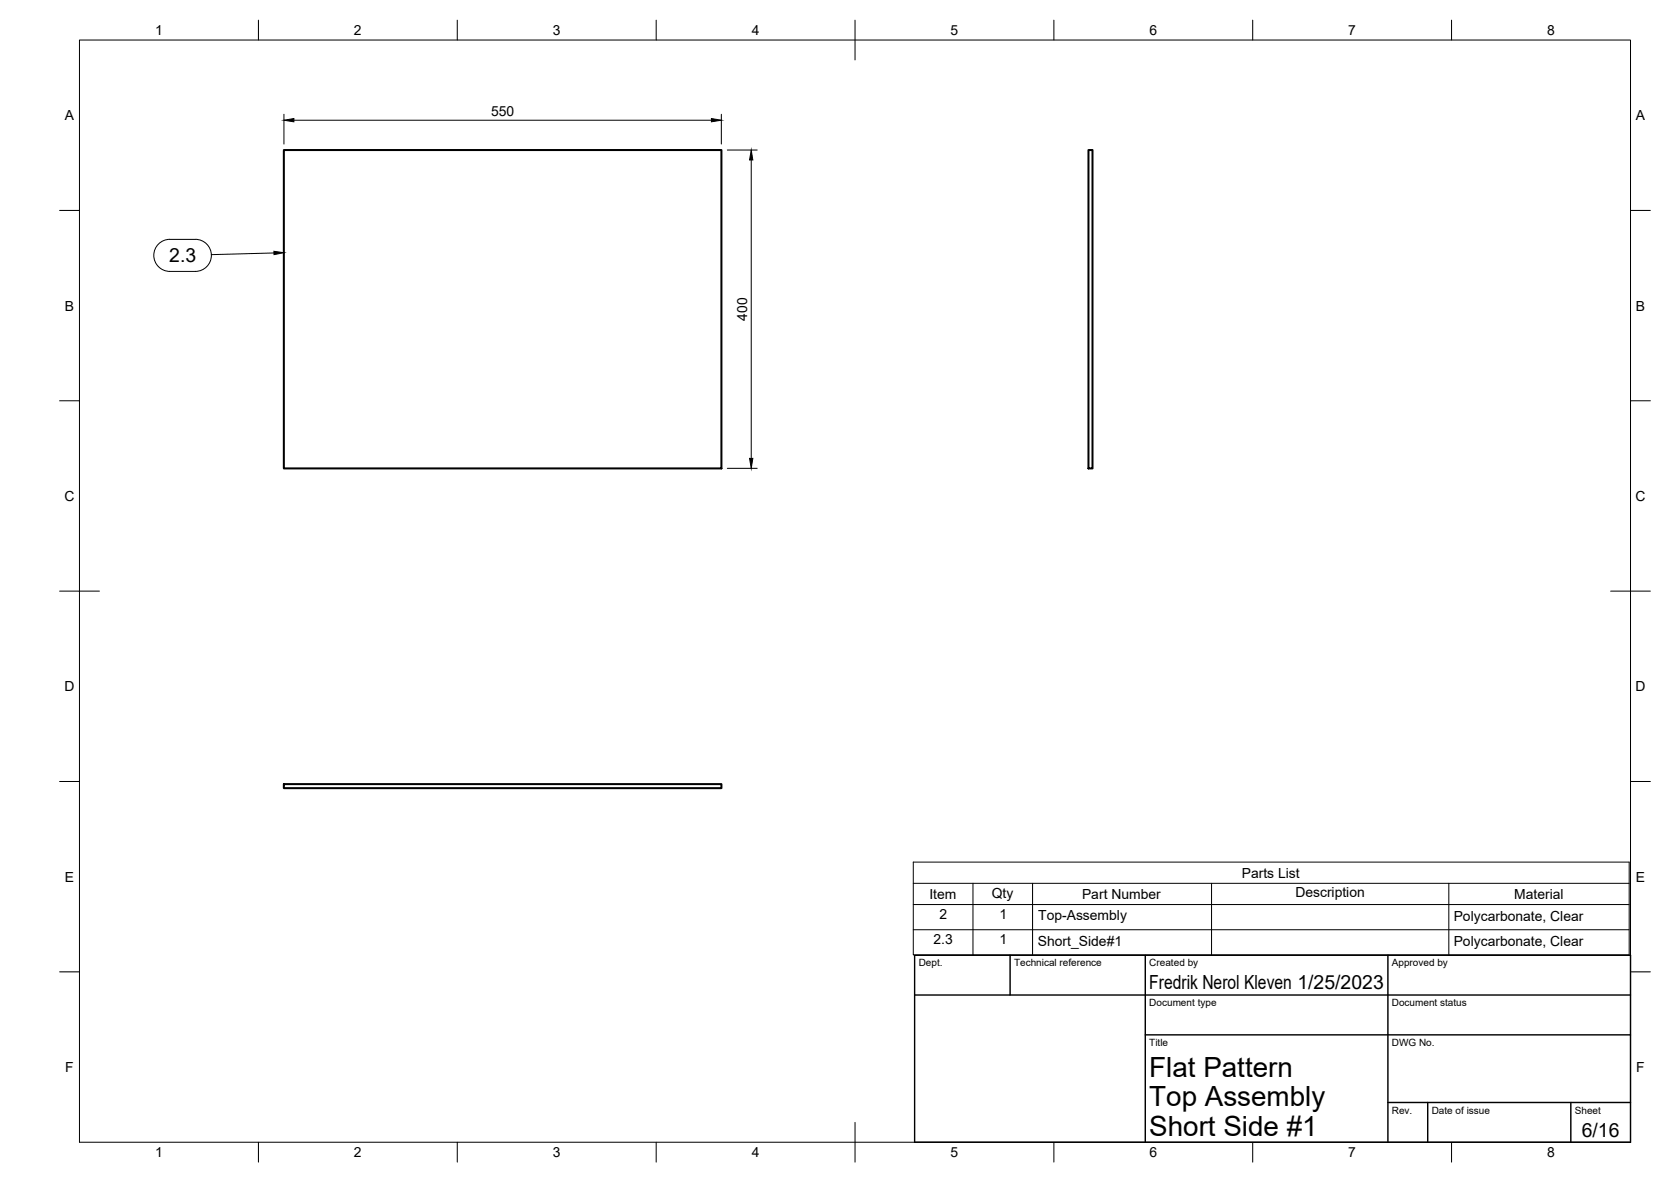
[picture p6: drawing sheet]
<svg xmlns="http://www.w3.org/2000/svg" width="420mm" height="297mm" viewBox="0 0 420 297" stroke-linecap="round" stroke-linejoin="round" font-family="sans-serif">
<!-- layer: Visible -->
<path d="M71.4 37.7h110v80h-110zM273.7 37.7h1v80h-1zM71.4 197h110v1.1h-110z" fill="none" stroke="#000" stroke-width=".51"/>
<!-- layer: BORDER -->
<g fill="none" stroke="#000" stroke-width=".25">
<path d="M20 10.1h390v276.9h-390zM65 5.1v5M115 5.1v5M165 5.1v5M215 5.1v10M265 5.1v5M315 5.1v5M365 5.1v5M15 52.9h5M410 52.9h5M15 100.7h5M410 100.7h5"/>
<path d="M15 148.6h10M405 148.6h10M15 196.4h5M410 196.4h5M15 244.2h5M410 244.2h5M65 287v5M115 287v5M165 287v5M215 282.1v9.9M265 287v5M315 287v5"/>
<path d="M365 287v5"/>
</g>
<!-- layer: TITLEBLOCK -->
<path d="M230 240.1h180v46.9h-180zM230 250h180M254 240.1v9.9M288 240.1v46.9M349 240.1v46.9M288 260.1h122M349 277.1h61M359 277.1v9.9M395 277.1v9.9" fill="none" stroke="#000" stroke-width=".36"/>
<!-- layer: FD_Dimensions -->
<path d="M71.4 28.7v7.5M73.9 30.2h105M181.4 28.7v7.5M182.9 37.7h7.5M188.9 40.2v75M182.9 117.7h7.5" fill="none" stroke="#000" stroke-width=".25"/>
<path d="M71.4 30.2l2.5-.4v.8zM178.9 29.8l2.5 .4-2.5 .4zM188.9 37.7l.4 2.5h-.8zM188.5 115.2h.8l-.4 2.5z" fill="#000" stroke="#000" stroke-width=".25"/>
<!-- layer: Parts Lists -->
<path d="M229.6 216.6h180v23.4h-180zM229.6 222h180M229.6 227.3h180M229.6 233.6h180M244.6 222v18M259.6 222v18M304.6 222v18M364.3 222v18" fill="none" stroke="#000" stroke-width=".25"/>
<!-- layer: Balloons -->
<path d="M39.9 61.3a4 4 0 0 1 2.8-1.2h6.4a4 4 0 0 1 4 4.1 4 4 0 0 1-4 4h-6.4a4 4 0 0 1-3.7-2.5 4 4 0 0 1 .9-4.4zM68.9 63.6l-15.8 .4" fill="none" stroke="#000" stroke-width=".25"/>
<path d="M68.9 63.1l2.5 .4-2.5 .5z" fill="#000" stroke="#000" stroke-width=".25"/>
<g font-size="7">
<text x="289" y="270.6">Flat Pattern</text>
<text x="289" y="278.1">Top Assembly</text>
<text x="289" y="285.5">Short Side #1</text>
</g>
<g font-size="4.9">
<text x="42.5" y="65.9">2.3</text>
<text x="289" y="248.5">Fredrik Nerol Kleven 1/25/2023</text>
<text x="397.7" y="285.7">6/16</text>
</g>
<g font-size="3.5">
<text x="39" y="8.8">1</text>
<text x="89" y="8.8">2</text>
<text x="139" y="8.8">3</text>
<text x="189" y="8.8">4</text>
<text x="239" y="8.8">5</text>
<text x="289" y="8.8">6</text>
<text x="339" y="8.8">7</text>
<text x="389" y="8.8">8</text>
<text x="123.5" y="29.2">550</text>
<text x="16.3" y="30.2">A</text>
<text x="411.3" y="30.2">A</text>
<text x="16.3" y="78">B</text>
<text x="187.9" y="80.5" transform="rotate(-90 187.9 80.5)">400</text>
<text x="411.3" y="78">B</text>
<text x="16.2" y="125.9">C</text>
<text x="411.2" y="125.9">C</text>
<text x="16.2" y="173.7">D</text>
<text x="411.2" y="173.7">D</text>
<text x="16.3" y="221.6">E</text>
<text x="312.2" y="220.5">Parts List</text>
<text x="411.3" y="221.6">E</text>
<text x="233.7" y="225.9">Item</text>
<text x="249.4" y="225.6">Qty</text>
<text x="272.1" y="225.9">Part Number</text>
<text x="325.7" y="225.5">Description</text>
<text x="380.7" y="225.9">Material</text>
<text x="236.2" y="230.8">2</text>
<text x="251.3" y="230.8">1</text>
<text x="261" y="231.3">Top-Assembly</text>
<text x="365.5" y="231.4">Polycarbonate, Clear</text>
<text x="234.7" y="237.2">2.3</text>
<text x="251.3" y="237.2">1</text>
<text x="261" y="237.7">Short_Side#1</text>
<text x="365.5" y="237.7">Polycarbonate, Clear</text>
<text x="16.4" y="269.4">F</text>
<text x="411.4" y="269.4">F</text>
<text x="39" y="290.8">1</text>
<text x="89" y="290.8">2</text>
<text x="139" y="290.8">3</text>
<text x="189" y="290.8">4</text>
<text x="239" y="290.8">5</text>
<text x="289" y="290.8">6</text>
<text x="339" y="290.8">7</text>
<text x="389" y="290.8">8</text>
</g>
<g font-size="2.5">
<text x="231" y="242.9">Dept.</text>
<text x="255" y="242.9">Technical reference</text>
<text x="289" y="242.9">Created by</text>
<text x="350" y="242.9">Approved by</text>
<text x="289" y="252.8">Document type</text>
<text x="350" y="252.8">Document status</text>
<text x="289" y="262.9">Title</text>
<text x="350" y="262.9">DWG No.</text>
<text x="350" y="279.9">Rev.</text>
<text x="360" y="279.9">Date of issue</text>
<text x="396" y="279.9">Sheet</text>
</g>
</svg>
